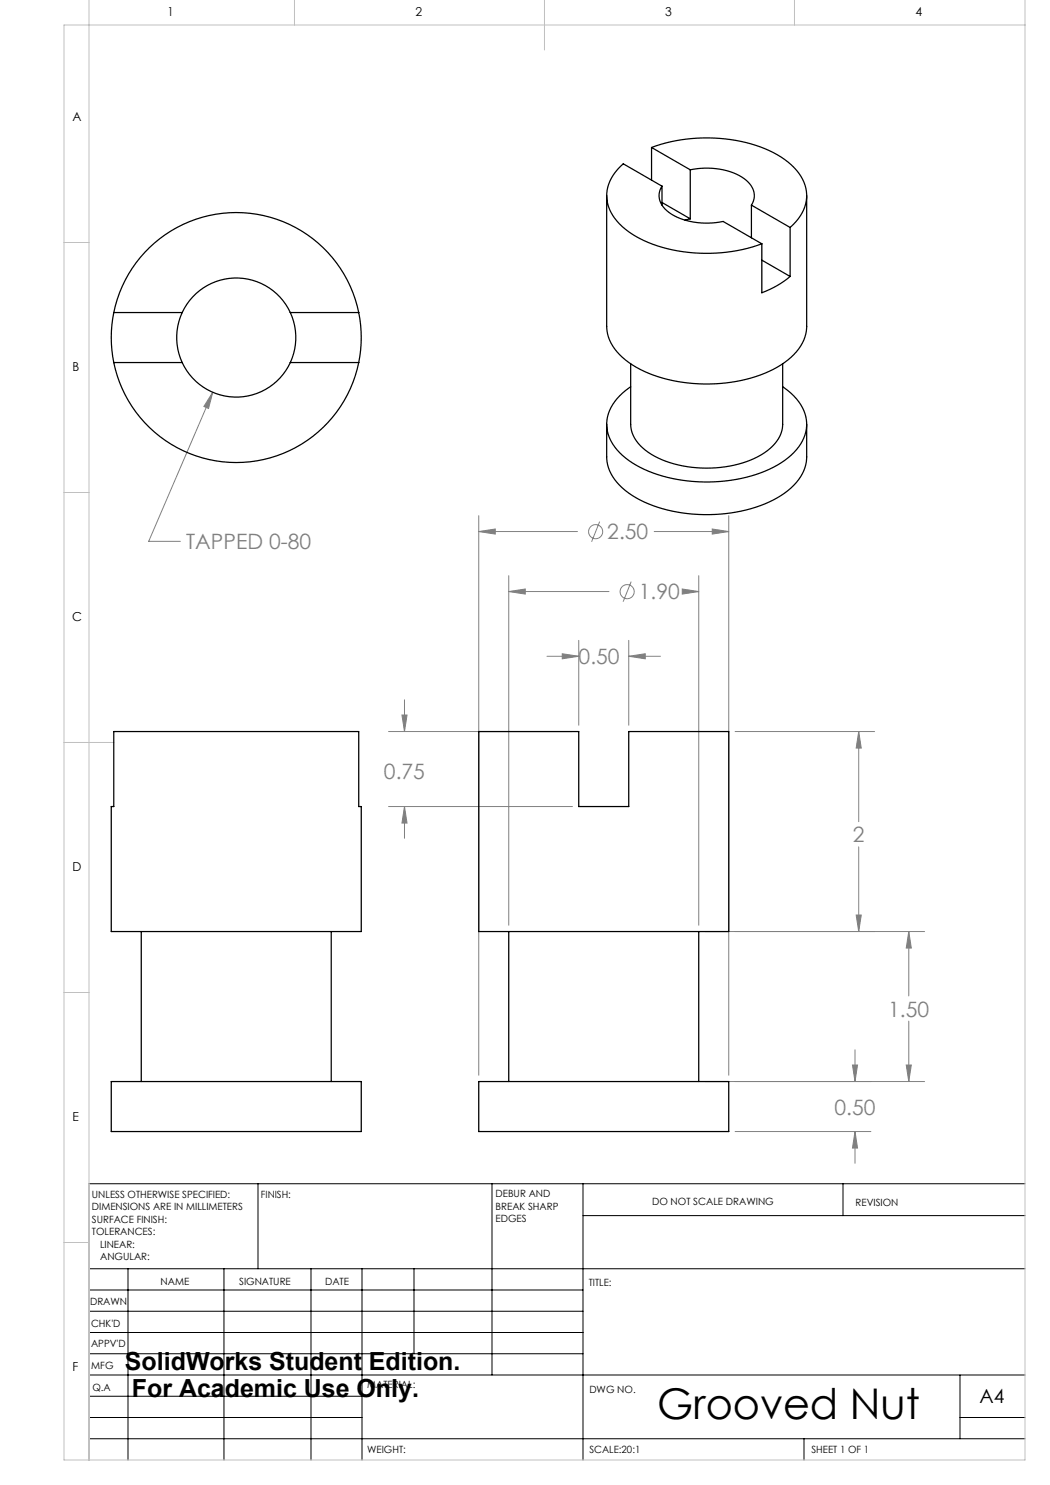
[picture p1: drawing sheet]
<svg xmlns="http://www.w3.org/2000/svg" width="210mm" height="297mm" viewBox="0 0 210 297" stroke-linecap="round" stroke-linejoin="round" font-family="sans-serif">
<g fill="none" stroke="#808080" stroke-width=".2">
<path d="M42.5 78.5l-.8 3.2-.9-.4zM42.5 78.5l-12.8 29.8h6.4M95.8 106.3l3.3-.5v1zM95.8 103.1v111.9M95.8 106.3h19.7M101.7 118.3l3.4-.5v1zM101.7 115.1v69.9M101.7 118.3h20.1M119.9 104.3l-1.6 4.1M126.2 116.3l-1.6 4.1M130.8 106.3h15M136.4 117.8l3.4 .5-3.4 .5z"/>
<path d="M137.1 118.3h2.7M139.8 115.1v69.9M142.4 105.8l3.4 .5-3.4 .5zM145.8 103.1v111.9M80.9 140v6.3M109.4 131.3h6.3M112.4 130.7l3.3 .6-3.3 .5zM115.7 128.1v16.9M125.8 131.3l3.3-.6v1.1zM125.8 128.1v16.9M125.8 131.3h6.3M77.7 146.3h36.8"/>
<path d="M80.4 143h1l-.5 3.3zM147 146.3h27.9M171.7 146.3l.6 3.3h-1.1zM171.7 146.3v18M77.7 161.3h36.8M80.9 161.3l.5 3.3h-1zM80.9 161.3v6.4M171.7 169.4v16.9M141 186.3h43.9M171.2 183h1.1l-.6 3.3zM181.8 186.3l.5 3.3h-1.1zM181.8 186.3v12.9"/>
<path d="M141 216.3h43.9M170.5 213h1l-.5 3.3zM171 210v6.3M181.2 213h1.1l-.5 3.3zM181.8 204.2v12.1M147 226.3h27.2M171 226.3l.5 3.3h-1zM171 226.3v6.4"/>
<circle cx="119.1" cy="106.3" r="1.41"/>
<circle cx="125.4" cy="118.3" r="1.41"/>
</g>
<g fill="none" stroke="#000" stroke-width=".2">
<path d="M51.6 236.8v17M98.4 236.8v38.2M116.6 236.8v55.2M168.6 236.8v6.3M205 236.8h-187.2v55.2M17.8 253.8h187.2M17.8 258h98.8M25.6 253.8v38.2M44.8 253.8v38.2M62.2 253.8v38.2M72.4 253.8v38.2M82.8 253.8v17"/>
<path d="M116.6 243.1h88.4M17.8 270.8h98.8M17.8 266.5h98.8M17.8 262.3h98.8M17.8 279.3h54.6M17.8 275h187.2M192 275v12.8M17.8 287.8h187.2M17.8 283.5h54.6M160.8 287.8v4.2M192 283.5h13"/>
</g>
<path d="M17.8 0v292M58.9 0v5M108.9 0v10M158.9 0v5M205 0v292h-192.2v-287h192.2M12.8 48.5h5M12.8 98.5h5M12.8 148.5h10M12.8 198.5h5M12.8 248.5h5" fill="none" stroke="#c0c0c0" stroke-width=".2"/>
<path d="M42.5 78.5l-1.7 2.8 .9 .4zM181.2 213h1.1l-.5 3.3zM181.8 186.3l.5 3.3h-1.1zM171 226.3l.5 3.3h-1zM170.5 213h1l-.5 3.3zM171.2 183h1.1l-.6 3.3zM171.7 146.3l.6 3.3h-1.1zM142.4 105.8l3.4 .5-3.4 .5zM95.8 106.3l3.3-.5v1zM101.7 118.3l3.4-.5v1zM136.4 117.8l3.4 .5-3.4 .5zM112.4 130.7l3.3 .6-3.3 .5zM125.8 131.3l3.3-.6v1.1zM80.4 143h1l-.5 3.3zM80.9 161.3l.5 3.3h-1z" fill="#808080"/>
<g fill="none" stroke="#000" stroke-width=".25">
<path d="M121.3 39.1v26.2a9 9 0 0 0 4.4 7.2 28.5 28.5 0 0 0 18.3 4.2 24.4 24.4 0 0 0 14.2-5.2 8.5 8.5 0 0 0 3.1-6.2v-26.2M130.3 29.5a31.8 31.8 0 0 1 25.2 1.5 10.7 10.7 0 0 1 5.8 7.3 8.2 8.2 0 0 1-3.3 7.2M130.3 29.5v6.5M130.3 29.5l7.8 4.5M132.4 37.2l-7.7-4.4a7.8 7.8 0 0 0-2.8 9 14.4 14.4 0 0 0 8.7 7.1 32.8 32.8 0 0 0 21.8-.1M132.4 37.2a3.8 3.8 0 0 0 1.5 5.3 14.3 14.3 0 0 0 10.7 1.8l7.8 4.5M132.4 37.2v3.8M138.1 34a14 14 0 0 1 11.2 2.1 3.6 3.6 0 0 1 1 4.9M138.1 34v9.8M132.4 40.5l5.7 3.3M138.1 43.8l-1.1 .2M150.3 41v6.6"/>
<path d="M150.3 41l7.7 4.5M152.4 48.8v9.8a18.8 18.8 0 0 0 5.6-3.3M152.4 52l5.6 3.3M158 45.5v9.8M22.8 62.5a25 25 0 0 1 24.4-20 25 25 0 0 1 24.5 20M22.8 72.5a25 25 0 0 0 24.4 20 25 25 0 0 0 24.5-20M22.8 62.5a25 25 0 0 0 0 10M22.8 62.5h13.6M22.8 72.5h13.6M36.4 62.5a11.9 11.9 0 0 1 10.8-6.9 11.9 11.9 0 0 1 10.9 6.9M36.4 72.5a11.9 11.9 0 0 0 10.8 6.9 11.9 11.9 0 0 0 10.9-6.9M36.4 62.5a11.9 11.9 0 0 0 0 10"/>
<path d="M58.1 62.5a11.9 11.9 0 0 1 0 10M58.1 62.5h13.6M58.1 72.5h13.6M71.7 62.5a25 25 0 0 1 0 10M126.1 72.8v12.1a7 7 0 0 0 3.5 5.6 23.2 23.2 0 0 0 18 2.3 12.5 12.5 0 0 0 8.4-5.6l.4-1.1 .1-1v-12.3M126.1 77.3a9.3 9.3 0 0 0-4.8 7.9 9.6 9.6 0 0 0 5.2 7.4 30.4 30.4 0 0 0 20.7 3.3 21 21 0 0 0 12.1-5.9 7.5 7.5 0 0 0-.6-10.8l-2.2-1.9M121.3 84.9v6.5a9 9 0 0 0 4.4 7.2 28.5 28.5 0 0 0 18.3 4.2 24.4 24.4 0 0 0 14.2-5.2 8.5 8.5 0 0 0 3.1-6.2v-6.5M22.8 146.3h48.9v15h.6v25h-50v-25h.5zM95.8 146.3h20v15h9.9v-15h20v40h-49.9zM28.3 186.3v30M66.2 186.3v30M101.8 186.3v30"/>
<path d="M139.7 186.3v30M22.3 216.3h50v10h-50zM95.8 216.3h49.9v10h-49.9z"/>
</g>
<text font-size="8.5" x="131.4" y="283.7">Grooved Nut</text>
<g font-size="5">
<text x="25" y="273.9">SolidWorks Student Edition.</text>
<text x="26.4" y="279.4">For Academic Use Only.</text>
</g>
<g font-size="4.2" fill="#808080">
<text x="121.5" y="107.9">2.50</text>
<text x="37.3" y="109.9">TAPPED 0-80</text>
<text x="127.8" y="119.9">1.90</text>
<text x="115.7" y="132.9">0.50</text>
<text x="76.8" y="155.8">0.75</text>
<text x="170.6" y="168.5">2</text>
<text x="177.7" y="203.3">1.50</text>
<text x="166.9" y="223">0.50</text>
</g>
<text font-size="3.9" x="195.9" y="280.6">A4</text>
<g font-size="2.5">
<text x="33.5" y="3.2">1</text>
<text x="83.1" y="3.2">2</text>
<text x="133.1" y="3.2">3</text>
<text x="183.1" y="3.2">4</text>
<text x="14.5" y="24.2">A</text>
<text x="14.5" y="74.2">B</text>
<text x="14.5" y="124.2">C</text>
<text x="14.5" y="174.2">D</text>
<text x="14.5" y="224.2">E</text>
<text x="14.5" y="274.2">F</text>
</g>
<g font-size="2">
<text x="18.4" y="239.6">UNLESS OTHERWISE SPECIFIED:</text>
<text x="52.2" y="239.6">FINISH:</text>
<text x="99.1" y="239.5">DEBUR AND</text>
<text x="18.4" y="242.1">DIMENSIONS ARE IN MILLIMETERS</text>
<text x="18.4" y="244.6">SURFACE FINISH:</text>
<text x="99.1" y="242">BREAK SHARP</text>
<text x="99.1" y="244.5">EDGES</text>
<text x="130.4" y="241">DO NOT SCALE DRAWING</text>
<text x="171.1" y="241.2">REVISION</text>
<text x="18.4" y="247.1">TOLERANCES:</text>
<text x="20" y="249.6">LINEAR:</text>
<text x="20" y="252.1">ANGULAR:</text>
<text x="32.1" y="257">NAME</text>
<text x="47.8" y="256.9">SIGNATURE</text>
<text x="65" y="256.9">DATE</text>
<text x="117.8" y="257.2">TITLE:</text>
<text x="18" y="261.1">DRAWN</text>
<text x="18.2" y="269.4">APPV'D</text>
<text x="18.2" y="265.3">CHK'D</text>
<text x="18.3" y="273.8">MFG</text>
<text x="18.5" y="278.1">Q.A</text>
<text x="73.4" y="277.5">MATERIAL:</text>
<text x="117.9" y="278.6">DWG NO.</text>
<text x="73.4" y="290.5">WEIGHT:</text>
<text x="117.9" y="290.6">SCALE:20:1</text>
<text x="162.3" y="290.6">SHEET 1 OF 1</text>
</g>
</svg>
